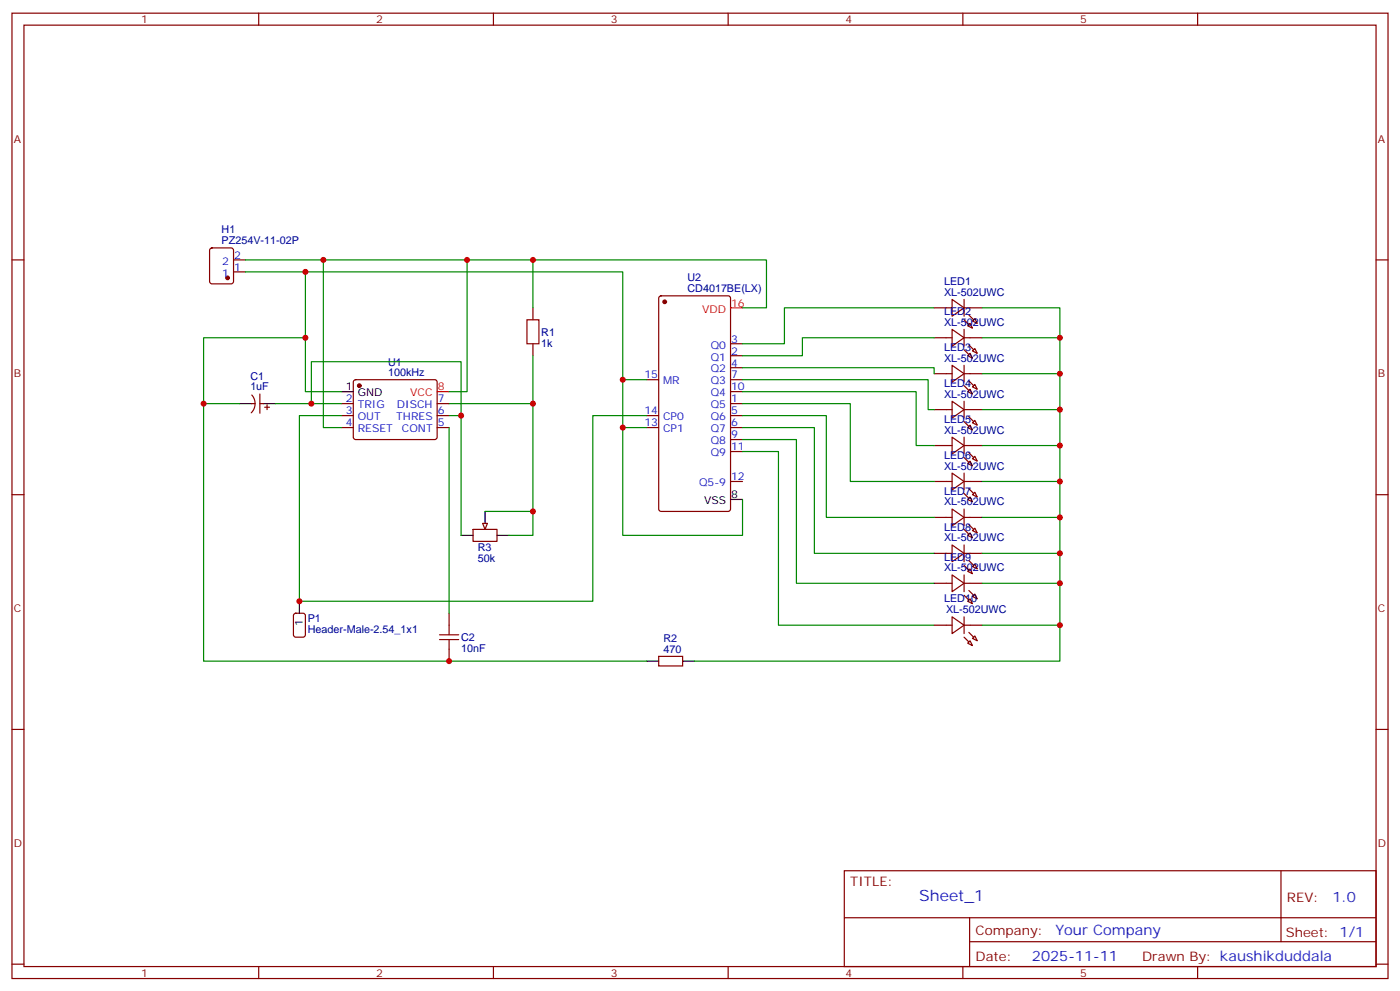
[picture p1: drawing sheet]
<svg xmlns="http://www.w3.org/2000/svg" width="412mm" height="292mm" viewBox="0 0 412 292" stroke-linecap="round" stroke-linejoin="round" font-family="sans-serif">
<g fill="none" stroke="#870000" stroke-width=".35">
<path d="M3.5 3.9h405.4v284.3h-405.4zM7.1 7.4h398.2v277.3h-398.2zM76.2 3.9v3.5M145.3 3.9v3.5M214.5 3.9v3.5M283.6 3.9v3.5M352.8 3.9v3.5M3.5 76.6h3.6M405.3 76.6h3.6M157 90.7v3.5M74.1 118.9h1M74.2 116.3a3.8 3.8 0 0 1-.2 5.3"/>
<path d="M76.6 118.9h1M76.6 116.1v5.6M78 119.9h1.4M78.7 119.2v1.5M100.5 118.9h3.6M104.3 112l.5-.2h23.3l.5 .2 .2 .5-.1 16.5-.6 .5-23.6-.1-.4-.6v-16.3zM128.8 118.9h3.5M157 101.2v3.6M100.5 122.4h3.6M100.5 125.9h3.6M128.8 122.4h3.5M128.8 125.9h3.5"/>
<path d="M3.5 145.7h3.6M139.3 155.9h7.1v3.6h-7.1zM405.3 145.7h3.6M86.7 180.8l.4-.2h2.2l.6 .5 .1 5.9-.5 .6-2.4 .1-.6-.5-.1-5.9zM132.3 180.6v3.6M132.3 191.2v3.5M194 193.3h7.1v2.8h-7.1zM3.5 214.8h3.6M405.3 214.8h3.6M248.7 256.5h156.6v28.2h-156.6zM377.3 256.5v20.9M248.7 270.3h156.5"/>
<path d="M285.6 277.4h119.6M285.6 270.3v14.1M3.5 284h3.6M76.2 284.7v3.5M145.3 284.7v3.5M214.5 284.7v3.5M283.6 284.7v3.5M352.8 284.7v3.5M405.3 284h3.6"/>
</g>
<circle cx="105.8" cy="113.6" r=".53" fill="#870000" stroke="#870000" stroke-width=".35"/>
<path d="M70.6 118.9h3.5M77.6 118.9h3.5M100.5 115.4h3.6M135.8 157.7h3.5M142.9 150.6v3.6M146.4 157.7h3.5M88.2 177.1v3.5M190.5 194.7h3.5M201.1 194.7h3.5" fill="none" stroke="#000" stroke-width=".35"/>
<path d="M128.8 115.4h3.5" fill="none" stroke="#f00" stroke-width=".35"/>
<path d="M155.2 94.2h3.5v7h-3.5zM129.5 188.4h5.6M129.5 187h5.6M132.3 184.2v2.8M132.3 188.4v2.8" fill="none" stroke="#a10000" stroke-width=".35"/>
<path d="M142.2 154.2h1.4l-.7 1.7z" fill="#f0f0f0" stroke="#870000" stroke-width=".35"/>
<g fill="none" stroke="#870000" stroke-width=".35">
<path d="M62 73.2l.4-.2h5.7l.6 .5 .1 9.4-.5 .7h-5.9l-.6-.5-.1-9.4zM68.8 76.6h3.5M68.8 80.1h3.5M194.3 87.3l.4-.2h19.8l.6 .5 .1 62.3-.5 .7h-20l-.6-.4-.1-62.4zM275.2 90.7h5.3M275.2 99.5h5.3M280.5 88.2l3.5 2.5-3.5 2.4zM280.5 97l3.5 2.5-3.5 2.5zM284 90.7h5.3M284 88.2v4.9M284 97v5M284 99.5h5.3"/>
<path d="M285 96l.8-.7 .7 1.4zM286.5 94.5l.7-.7 .7 1.5zM190.5 111.8h3.5M215.2 111.8h3.5M215.2 118.9h3.5M215.2 115.4h3.5M215.2 108.3h3.5M215.2 104.8h3.5M215.2 101.2h3.5M275.2 110.1h5.3M280.5 107.6l3.5 2.5-3.5 2.4zM280.5 118.2l3.5 2.5-3.5 2.4z"/>
<path d="M284 107.6v4.9M284 118.2v4.9M284 110.1h5.3M285 104.8l.8-.7 .7 1.4zM285 115.4l.8-.7 .7 1.4zM286.5 103.4l.7-.7 .7 1.4zM286.5 113.9l.7-.7 .7 1.5zM190.5 122.4h3.5M190.5 125.9h3.5M215.2 122.4h3.5M215.2 125.9h3.5M215.2 133h3.5"/>
<path d="M215.2 129.5h3.5M275.2 120.7h5.3M275.2 131.2h5.3M280.5 128.8l3.5 2.4-3.5 2.5zM280.5 139.3l3.5 2.5-3.5 2.5zM284 128.8v4.9M284 139.3v5M284 120.7h5.3M284 131.2h5.3M285 125.9l.8-.7 .7 1.4zM285 136.5l.8-.7 .7 1.4zM286.5 124.5l.7-.7 .7 1.4z"/>
<path d="M286.5 135.1l.7-.7 .7 1.4zM215.2 141.8h3.5M275.2 141.8h5.3M275.2 152.4h5.3M280.5 149.9l3.5 2.5-3.5 2.5zM284 149.9v5M284 141.8h5.3M284 152.4h5.3M285 147.1l.8-.7 .7 1.4zM285 157.7l.8-.7 .7 1.4zM286.5 145.7l.7-.7 .7 1.4zM286.5 156.3l.7-.7 .7 1.4z"/>
<path d="M275.2 163h5.3M275.2 171.8h5.3M280.5 160.5l3.5 2.5-3.5 2.5zM280.5 169.3l3.5 2.5-3.5 2.5zM284 160.5v5M284 169.3v5M284 163h5.3M284 171.8h5.3M285 168.3l.8-.7 .7 1.4zM285 177.1l.8-.7 .7 1.4zM286.5 166.9l.7-.7 .7 1.4zM286.5 175.7l.7-.7 .7 1.4z"/>
<path d="M275.2 184.2h5.3M280.5 181.7l3.5 2.5-3.5 2.4zM284 181.7v4.9M284 184.2h5.3M285 189.4l.8-.7 .7 1.4zM286.5 188l.7-.7 .7 1.4z"/>
</g>
<g fill="#870000" stroke="#870000" stroke-width=".35">
<path d="M285.4 92.8l1.4 1.4z"/>
<path d="M284 94.2l1.4 1.4z"/>
<path d="M285.4 101.6l1.4 1.4z"/>
<path d="M284 103l1.4 1.4z"/>
<path d="M285.4 112.2l1.4 1.4z"/>
<path d="M284 113.6l1.4 1.4z"/>
<path d="M285.4 122.8l1.4 1.4z"/>
<path d="M284 124.2l1.4 1.4z"/>
<path d="M285.4 133.4l1.4 1.4z"/>
<path d="M284 134.8l1.4 1.4z"/>
<path d="M285.4 143.9l1.4 1.4z"/>
<path d="M284 145.3l1.4 1.5z"/>
<path d="M285.4 154.5l1.4 1.4z"/>
<path d="M284 155.9l1.4 1.4z"/>
<path d="M285.4 165.1l1.4 1.4z"/>
<path d="M284 166.5l1.4 1.4z"/>
<path d="M285.4 173.9l1.4 1.4z"/>
<path d="M284 175.3l1.4 1.4z"/>
<path d="M285.4 186.3l1.4 1.4z"/>
<path d="M284 187.7l1.4 1.4z"/>
<circle cx="195.8" cy="88.9" r=".53"/>
<circle cx="67" cy="81.8" r=".53"/>
</g>
<path d="M215.2 147.1h3.5" fill="none" stroke="#000" stroke-width=".35"/>
<path d="M215.2 90.7h3.5" fill="none" stroke="#f00" stroke-width=".35"/>
<g fill="none" stroke="#008700" stroke-width=".35">
<path d="M72.3 76.6h153.5v14.1h-7.1M95.2 76.6v49.3h5.3M137.6 76.6v38.8h-5.3M157 76.6v14.1M72.3 80.1h111.1v77.6h35.3v-10.6M90 80.1v35.3h10.5M90 99.5h-30v95.2h130.5M275.2 90.7h-44.1v10.5h-12.4M275.2 99.5h-38.8v5.3h-17.7M289.3 90.7h22.9v104h-107.6M289.3 99.5h22.9M60 118.9h10.6"/>
<path d="M81.1 118.9h19.4M91.7 118.9v-12.4h44.1v15.9M132.3 118.9h24.7M157 104.8v52.9h-7.1M183.4 111.8h7.1M218.7 118.9h31.8v22.9h24.7M218.7 108.3h56.5v1.8M218.7 111.8h54.7v8.9h1.8M218.7 115.4h51.2v15.8h5.3M289.3 110.1h22.9M100.5 122.4h-12.3v54.7h86.4v-54.7h15.9M132.3 122.4h3.5v35.3"/>
<path d="M132.3 125.9v54.7M183.4 125.9h7.1M218.7 133h10.6v51.2h45.9M218.7 129.5h15.9v42.3h40.6M218.7 125.9h21.2v37.1h35.3M218.7 122.4h24.7v30h31.8M289.3 120.7h22.9M289.3 131.2h22.9M142.9 150.6h14.1M289.3 141.8h22.9M289.3 152.4h22.9M289.3 163h22.9"/>
<path d="M289.3 171.8h22.9M289.3 184.2h22.9"/>
</g>
<g fill="#c00">
<circle cx="183.4" cy="111.8" r=".88"/>
<circle cx="183.4" cy="125.9" r=".88"/>
<circle cx="157" cy="76.6" r=".88"/>
<circle cx="137.6" cy="76.6" r=".88"/>
<circle cx="95.3" cy="76.6" r=".88"/>
<circle cx="90" cy="80.1" r=".88"/>
<circle cx="90" cy="99.5" r=".88"/>
<circle cx="312.2" cy="99.5" r=".88"/>
<circle cx="312.2" cy="110.1" r=".88"/>
<circle cx="312.2" cy="120.6" r=".88"/>
<circle cx="312.2" cy="131.2" r=".88"/>
<circle cx="312.2" cy="141.8" r=".88"/>
<circle cx="312.2" cy="152.4" r=".88"/>
<circle cx="312.2" cy="163" r=".88"/>
<circle cx="312.2" cy="171.8" r=".88"/>
<circle cx="312.2" cy="184.1" r=".88"/>
<circle cx="60" cy="118.9" r=".88"/>
<circle cx="88.2" cy="177.1" r=".88"/>
<circle cx="91.7" cy="118.9" r=".88"/>
<circle cx="135.8" cy="122.4" r=".88"/>
<circle cx="157" cy="150.6" r=".88"/>
<circle cx="157" cy="118.9" r=".88"/>
<circle cx="132.3" cy="194.7" r=".88"/>
</g>
<text font-size="4.6" fill="#00f" x="270.8" y="265.5">Sheet_1</text>
<g font-size="4.2" fill="#00f">
<text x="392.5" y="265.7">1.0</text>
<text x="310.9" y="275.3">Your Company</text>
<text x="304" y="283.1">2025-11-11</text>
</g>
<g font-size="3.9" fill="#800">
<text x="250.5" y="261.1">TITLE:</text>
<text x="379.1" y="265.7">REV:</text>
<text x="287.4" y="275.3">Company:</text>
<text x="378.7" y="275.9">Sheet: 1/1</text>
<text x="287.4" y="282.9">Date:</text>
<text x="336.4" y="283">Drawn By: kaushikduddala</text>
</g>
<g font-size="3.2" fill="#800">
<text x="41.6" y="6.9">1</text>
<text x="110.8" y="6.9">2</text>
<text x="179.9" y="6.9">3</text>
<text x="249.1" y="6.9">4</text>
<text x="318.2" y="6.9">5</text>
<text x="4.1" y="42">A</text>
<text x="405.9" y="42">A</text>
<text x="4.1" y="111.1">B</text>
<text x="405.9" y="111.1">B</text>
<text x="4.1" y="180.3">C</text>
<text x="405.9" y="180.3">C</text>
<text x="4.1" y="249.4">D</text>
<text x="405.9" y="249.4">D</text>
<text x="41.6" y="287.7">1</text>
<text x="110.8" y="287.7">2</text>
<text x="179.9" y="287.7">3</text>
<text x="249.1" y="287.7">4</text>
<text x="318.2" y="287.7">5</text>
</g>
<g font-size="3.2" fill="#000080">
<text x="65.3" y="72">PZ254V-11-02P</text>
<text x="65.3" y="68.8">H1</text>
<text x="202.5" y="82.7">U2</text>
<text x="278.1" y="84">LED1</text>
<text x="202.5" y="85.9">CD4017BE(LX)</text>
<text x="278.1" y="87.1">XL-502UWC</text>
<text x="278.1" y="96">XL-502UWC</text>
<text x="278.1" y="92.8">LED2</text>
<text x="159.5" y="98.9">R1</text>
<text x="114.3" y="107.7">U1</text>
<text x="159.5" y="102.1">1k</text>
<text x="278.1" y="106.5">XL-502UWC</text>
<text x="278.1" y="103.4">LED3</text>
<text x="73.7" y="111.8">C1</text>
<text x="114.3" y="110.7">100kHz</text>
<text x="278.1" y="113.9">LED4</text>
<text x="73.7" y="115">1uF</text>
<text x="278.1" y="117.1">XL-502UWC</text>
<text x="278.1" y="124.5">LED5</text>
<text x="278.1" y="127.7">XL-502UWC</text>
<text x="278.1" y="135.1">LED6</text>
<text x="278.1" y="138.3">XL-502UWC</text>
<text x="278.1" y="148.9">XL-502UWC</text>
<text x="278.1" y="145.7">LED7</text>
<text x="278.1" y="159.5">XL-502UWC</text>
<text x="278.1" y="156.3">LED8</text>
<text x="140.8" y="165.6">50k</text>
<text x="140.8" y="162.4">R3</text>
<text x="278.1" y="165.1">LED9</text>
<text x="278.1" y="168.3">XL-502UWC</text>
<text x="278.1" y="177.4">LED10</text>
<text x="90.7" y="183.1">P1</text>
<text x="278.7" y="180.6">XL-502UWC</text>
<text x="90.7" y="186.3">Header-Male-2.54_1x1</text>
<text x="135.8" y="191.9">10nF</text>
<text x="135.8" y="188.9">C2</text>
<text x="195.5" y="189.2">R2</text>
<text x="195.5" y="192.3">470</text>
</g>
<g font-size="3.2" fill="#00f">
<text x="65.5" y="78">2</text>
<text x="69" y="76.2">2</text>
<text x="65.5" y="81.5">1</text>
<text x="69" y="79.7">1</text>
<text x="215.4" y="100.9">3</text>
<text x="209.4" y="106.2">Q1</text>
<text x="209.4" y="102.7">Q0</text>
<text x="215.4" y="108">4</text>
<text x="215.4" y="104.4">2</text>
<text x="189.8" y="111.5">15</text>
<text x="195.3" y="113.2">MR</text>
<text x="209.4" y="113.2">Q3</text>
<text x="209.4" y="109.7">Q2</text>
<text x="215.4" y="111.5">7</text>
<text x="101.9" y="118.5">2</text>
<text x="128.9" y="118.5">7</text>
<text x="209.4" y="116.8">Q4</text>
<text x="215.4" y="118.5">1</text>
<text x="215.4" y="115">10</text>
<text x="101.9" y="122.1">3</text>
<text x="101.9" y="125.6">4</text>
<text x="105.4" y="120.3">TRIG</text>
<text x="105.4" y="123.8">OUT</text>
<text x="116.7" y="123.8">THRES</text>
<text x="116.9" y="120.3">DISCH</text>
<text x="128.9" y="125.6">5</text>
<text x="128.9" y="122.1">6</text>
<text x="189.8" y="122.1">14</text>
<text x="189.8" y="125.6">13</text>
<text x="195.3" y="123.8">CP0</text>
<text x="209.4" y="123.8">Q6</text>
<text x="209.4" y="120.3">Q5</text>
<text x="215.4" y="125.6">6</text>
<text x="215.4" y="122.1">5</text>
<text x="105.4" y="127.4">RESET</text>
<text x="118.4" y="127.4">CONT</text>
<text x="195.3" y="127.4">CP1</text>
<text x="209.4" y="130.9">Q8</text>
<text x="209.4" y="127.4">Q7</text>
<text x="215.4" y="129.1">9</text>
<text x="209.4" y="134.4">Q9</text>
<text x="215.4" y="132.6">11</text>
<text x="205.9" y="143.2">Q5-9</text>
<text x="215.4" y="141.5">12</text>
</g>
<g font-size="3.2" fill="#f00">
<text x="206.8" y="92.1">VDD</text>
<text x="215.4" y="90.3">16</text>
<text x="120.9" y="116.8">VCC</text>
<text x="128.9" y="115">8</text>
</g>
<g font-size="3.2">
<text x="101.9" y="115">1</text>
<text x="105.4" y="116.8">GND</text>
<text x="207.4" y="148.5">VSS</text>
<text x="215.4" y="146.8">8</text>
<text x="89.3" y="184.4" transform="rotate(-90 89.3 184.4)">1</text>
</g>
</svg>
